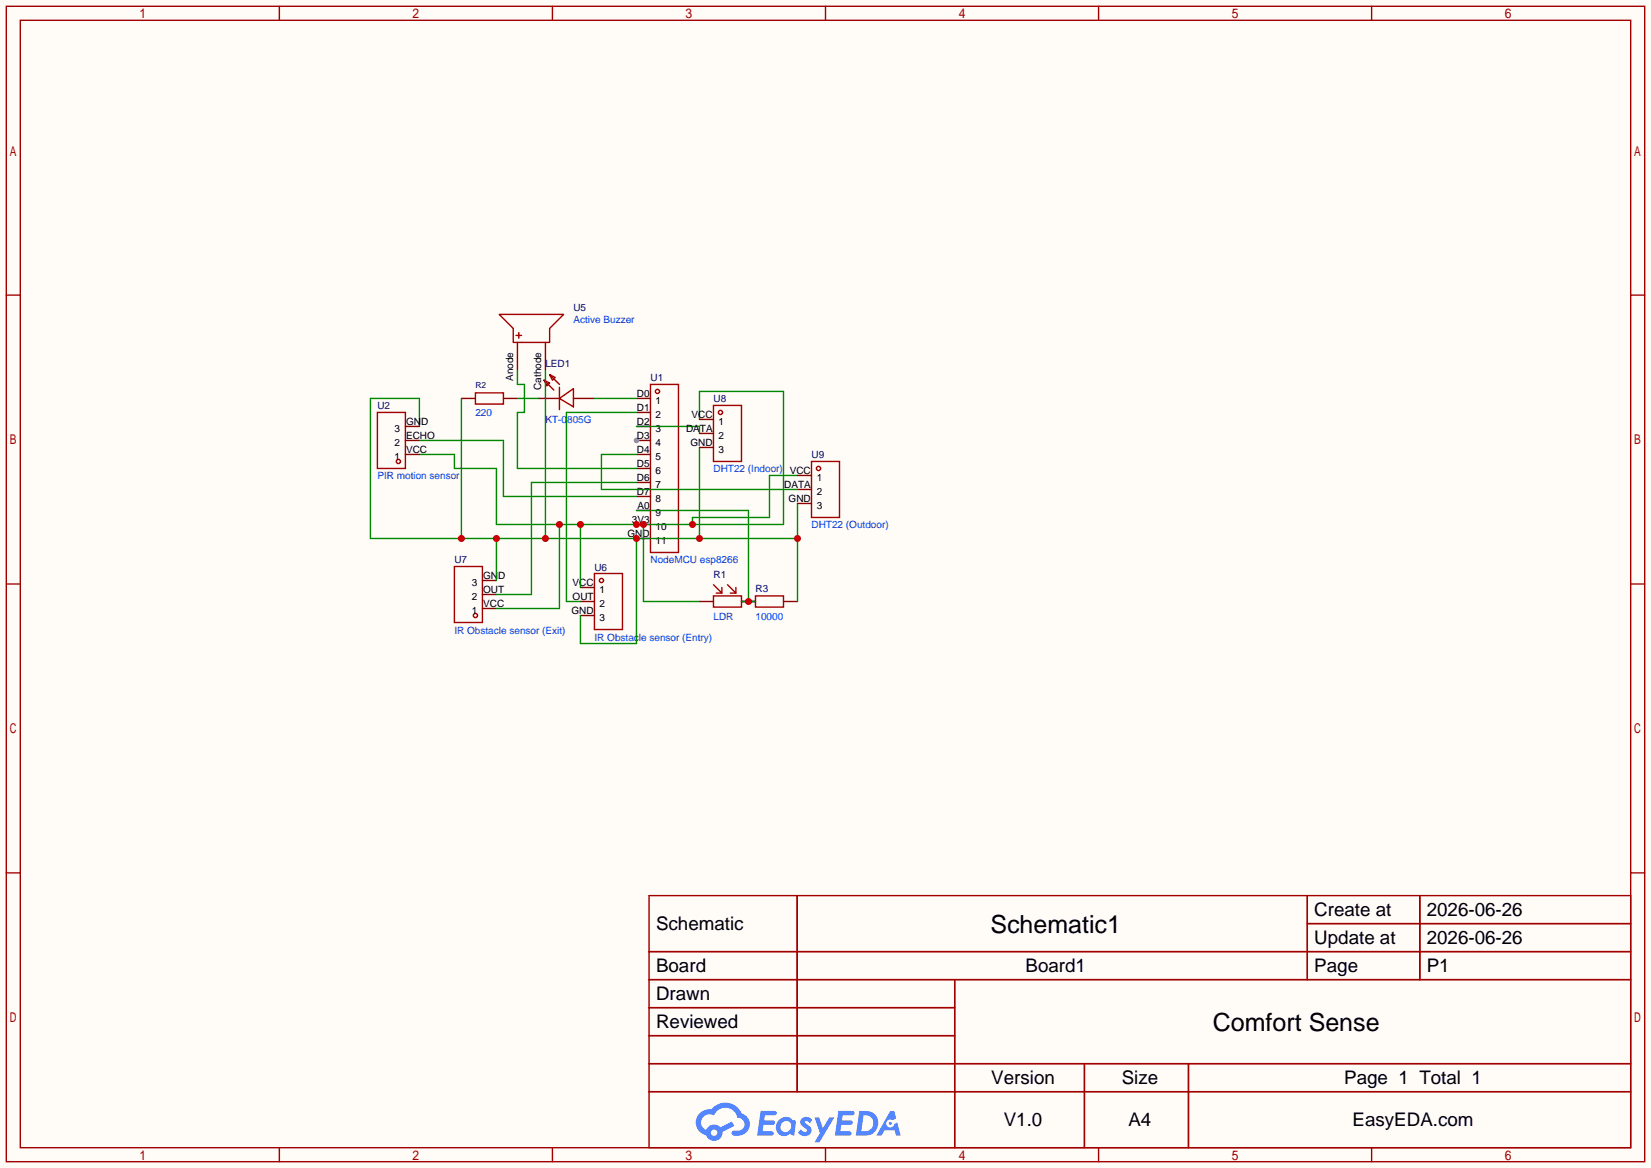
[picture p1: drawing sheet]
<svg xmlns="http://www.w3.org/2000/svg" width="299mm" height="212mm" viewBox="0 0 299 212" stroke-linecap="round" stroke-linejoin="round" font-family="sans-serif">
<path d="M0 0h299.5v211.8h-299.5z" fill="#fffcf7"/>
<g fill="none" stroke="#a10000" stroke-width=".25">
<path d="M1.1 1.1h297.2v209.6h-297.2zM3.7 3.7h292.1v204.5h-292.1zM50.7 1.1v2.6M100.2 1.1v2.6M149.7 1.1v2.6M199.3 1.1v2.6M248.8 1.1v2.6M1.1 53.5h2.6M295.8 53.5h2.5M1.1 105.9h2.6M295.8 105.9h2.5M1.1 158.3h2.6"/>
<path d="M295.8 158.3h2.5M117.7 162.4h178.1v45.8h-178.1zM117.7 172.6h178.1M117.7 177.7h178.1M144.6 162.4v35.6M173.2 177.7v30.5M237.1 162.4v15.3M237.1 167.5h58.7M257.5 162.4v15.3M117.7 182.8h55.5M117.7 192.9h178.1M117.7 187.8h55.5"/>
<path d="M117.7 198h178.1M196.7 192.9v15.3M215.6 192.9v15.3M50.7 208.2v2.5M100.2 208.2v2.5M149.7 208.2v2.5M199.3 208.2v2.5M248.8 208.2v2.5"/>
</g>
<g fill="#5487ff">
<path d="M145.5 202.8a1.3 1.3 0 0 1 1.8 .3l-.4 .6a.54 .54 0 0 0-.9-.2l.1 .2a1.58 1.58 0 0 1 1.1 1.6 1.43 1.43 0 0 1-2.5 .1l.5-.6a.64 .64 0 0 0 .5 .5 .64 .64 0 0 0 .7-.3l-.2-.2a1.6 1.6 0 0 1-1-1.6z"/>
<path d="M147.7 202.7h.9l.7 1.9 1.1-1.9h.9l-2.7 4.5h-.9l1-1.7z"/>
<path d="M138 201.5h1.6a1.31 1.31 0 0 1 1.2 .2 .4 .4 0 0 1-.3 .6h-1.8l-.1 .9h1.6a.4 .4 0 0 1 .4 .4 .4 .4 0 0 1-.4 .4h-1.7l-.2 1.2h.8a1.23 1.23 0 0 1 1.2 .2 .39 .39 0 0 1-.3 .6h-2.7z"/>
<path d="M152.1 201.5h1.6a1.32 1.32 0 0 1 1.3 .2 .39 .39 0 0 1-.4 .6h-1.7l-.2 .9h1.7a.4 .4 0 0 1 .3 .4 .4 .4 0 0 1-.4 .4h-1.7l-.2 1.2h.8a1.23 1.23 0 0 1 1.2 .2 .39 .39 0 0 1-.3 .6h-2.7z"/>
<path d="M161.5 201.5h.7l.4 1.3-.7 .4a.75 .75 0 0 0-1.1 .3 .75 .75 0 0 0 .5 1 .75 .75 0 0 0 .9-.6l.6-.3 .6 2.4h-.9l-.2-1h-1.9l-.5 1h-.9z"/>
<path d="M155.9 201.5l-.7 4.5h1.5a2.27 2.27 0 0 0 2.6-2.3 2.27 2.27 0 0 0-2.7-2.2zM156.6 202.3a1.5 1.5 0 0 1 1.8 1.5 1.5 1.5 0 0 1-1.9 1.4h-.3z"/>
<path d="M141.3 203.1a1.62 1.62 0 0 0-.4 2.1 1.62 1.62 0 0 0 2 .7l.4-.3 .3 .3 .5 .1 .3-2.5-.2-.3h-.4a1.58 1.58 0 0 0-2.5-.1zM141.9 203.6a.99 .99 0 0 1 1.6 .3 .99 .99 0 0 1-.9 1.4 .94 .94 0 0 1-1-.5 .94 .94 0 0 1 .3-1.2z"/>
<path d="M126.9 201.9a2.37 2.37 0 0 0 1.2 4 1.54 1.54 0 0 0 1.7 1 1.54 1.54 0 0 0 1.3-1.6l2.1-1.1-.5-.8-2 1.1a1.57 1.57 0 0 0-2.6 .4 1.5 1.5 0 0 1-.8-2.1 1.5 1.5 0 0 1 2.2-.5 2.23 2.23 0 0 1 2.3-1.4 2.23 2.23 0 0 1 2 1.8 1.16 1.16 0 0 1 1.2 1.1 1.16 1.16 0 0 1-1 1.3h-.7a.47 .47 0 0 0-.6 .3 .47 .47 0 0 0 .4 .6 2.23 2.23 0 0 0 2.3-.7 2.23 2.23 0 0 0 .4-2.3 2.16 2.16 0 0 0-1.3-1.1 3.2 3.2 0 0 0-5.4-.7l-1.2 .1zM129 205.4a.58 .58 0 0 1 1.1 0 .58 .58 0 0 1-1.1 0z"/>
<circle cx="161.5" cy="203.8" r=".28"/>
</g>
<g fill="none" stroke="#870000" stroke-width=".25">
<path d="M83.7 72.3h2.5M91.3 72.3h2.6M93.9 62.1v5.1M97.7 72.3h3.8M98.9 62.1v5.1M104 72.3h3.8M115.4 72.3h2.6M115.4 74.8h2.6M115.4 77.3h2.6M115.4 79.9h2.6M126.9 109.1h2.5M134.5 109.1h2.5"/>
<path d="M142.1 109.1h2.6"/>
</g>
<g fill="none" stroke="#a10000" stroke-width=".25">
<path d="M90.6 57h11.6l-2.5 2.6v2.5h-6.6v-2.5zM86.2 71.2h5.1v2.1h-5.1zM93.6 60.8h1M94.1 60.3v1M98.7 69l1 .5-.5 .5zM98.7 69l1.8 1.7M99.7 67.9l1 .6-.5 .5zM99.7 67.9l1.8 1.8M101.5 72.3l2.5-1.8v3.3zM101.5 70.2v4.1M118 69.7h5.1v30.5h-5.1zM129.4 108.1h5.1v2h-5.1z"/>
<path d="M129.4 106l1.5 1.6M130.9 106.6v1h-1M132 106l1.5 1.6M133.5 106.6v1h-1M137 108.1h5.1v2h-5.1z"/>
</g>
<circle cx="115.4" cy="79.9" r=".51" fill="#999"/>
<g fill="none" stroke="#870000" stroke-width=".25">
<path d="M115.4 82.4h2.6M115.4 85h2.6M115.4 87.5h2.6M115.4 90h2.6M115.4 92.6h2.6M115.4 95.1h2.6M115.4 97.7h2.6M87.5 110.4h2.5M87.5 107.8h2.5M87.5 105.3h2.5M105.3 106.6h2.5M105.3 109.1h2.5"/>
<path d="M105.3 111.6h2.5"/>
</g>
<g fill="none" stroke="#a10000" stroke-width=".25">
<path d="M82.4 102.7h5.1v10.2h-5.1zM107.8 104h5.1v10.2h-5.1z"/>
<circle cx="119.3" cy="71" r=".38"/>
<circle cx="86.2" cy="111.6" r=".38"/>
<circle cx="109.1" cy="105.3" r=".38"/>
</g>
<path d="M76.1 77.3v-5h-8.9v25.4h77.5M83.7 72.3v25.4M93.9 72.3h3.8M98.9 67.2v30.5M107.8 72.3h7.6M115.4 77.3h11.5v1.3M90 97.7v7.6M115.4 97.7v19h-10.1v-5.1M126.9 81.2v16.5M144.7 91.3v17.8" fill="none" stroke="#008700" stroke-width=".25"/>
<g fill="#c00">
<circle cx="115.4" cy="97.7" r=".63"/>
<circle cx="126.9" cy="97.7" r=".63"/>
<circle cx="144.7" cy="97.7" r=".63"/>
<circle cx="98.9" cy="97.7" r=".63"/>
<circle cx="90" cy="97.7" r=".63"/>
<circle cx="83.7" cy="97.7" r=".63"/>
</g>
<path d="M115.4 74.8h-12.7v34.3h2.6M126.9 76.1v-5.1h15.2v24.1h-52.1v-10.1h-7.6v-2.6h-6.3M101.5 95.1v15.3h-11.5M105.3 95.1v11.5M116.7 95.1v14h10.2M144.7 86.2h-5.1v7.7h-14v1.2" fill="none" stroke="#008700" stroke-width=".25"/>
<g fill="#c00">
<circle cx="105.3" cy="95.1" r=".63"/>
<circle cx="115.4" cy="95.1" r=".63"/>
<circle cx="116.7" cy="95.1" r=".63"/>
<circle cx="125.6" cy="95.1" r=".63"/>
<circle cx="101.5" cy="95.1" r=".63"/>
</g>
<g fill="none" stroke="#a10000" stroke-width=".25">
<path d="M68.5 74.8h5v10.2h-5zM129.4 73.5h5.1v10.2h-5.1zM147.2 83.7h5.1v10.2h-5.1z"/>
<circle cx="130.7" cy="74.8" r=".38"/>
<circle cx="72.3" cy="83.7" r=".38"/>
<circle cx="148.5" cy="85" r=".38"/>
</g>
<path d="M73.5 79.9h2.6M73.5 77.3h2.6M126.9 76.1h2.5M126.9 78.6h2.5M73.5 82.4h2.6M126.9 81.2h2.5M144.7 86.2h2.5M144.7 88.8h2.5M144.7 91.3h2.5" fill="none" stroke="#870000" stroke-width=".25"/>
<path d="M76.1 79.9h15.2v10.1h24.1M93.9 67.2v2.5h1.2v5.1h-1.2v10.2h21.5M115.4 82.4h-6.3v6.4h35.6M115.4 87.5h-19v20.3h-6.4M115.4 92.6h20.4v16.5M134.5 109.1h2.5" fill="none" stroke="#008700" stroke-width=".25"/>
<circle cx="135.8" cy="109.1" r=".63" fill="#c00"/>
<g font-size="4.5">
<text x="179.6" y="169.2">Schematic1</text>
<text x="220" y="187">Comfort Sense</text>
</g>
<g font-size="3.4">
<text x="238.4" y="166.1">Create at</text>
<text x="258.8" y="166.1">2026-06-26</text>
<text x="119" y="168.7">Schematic</text>
<text x="238.4" y="171.2">Update at</text>
<text x="258.8" y="171.2">2026-06-26</text>
<text x="119" y="176.3">Board</text>
<text x="186" y="176.3">Board1</text>
<text x="238.4" y="176.3">Page</text>
<text x="258.8" y="176.3">P1</text>
<text x="119" y="181.4">Drawn</text>
<text x="119" y="186.5">Reviewed</text>
<text x="179.8" y="196.6">Version</text>
<text x="203.5" y="196.6">Size</text>
<text x="243.8" y="196.6">Page 1 Total 1</text>
<text x="182.1" y="204.2">V1.0</text>
<text x="204.7" y="204.2">A4</text>
<text x="245.3" y="204.2">EasyEDA.com</text>
</g>
<g font-size="1.8" fill="#000080">
<text x="104" y="56.5">U5</text>
<text x="98.9" y="66.6">LED1</text>
<text x="118" y="69.2">U1</text>
<text x="68.5" y="74.3">U2</text>
<text x="129.4" y="73">U8</text>
<text x="147.2" y="83.1">U9</text>
<text x="82.4" y="102.2">U7</text>
<text x="107.8" y="103.5">U6</text>
<text x="129.4" y="104.7">R1</text>
<text x="137" y="107.3">R3</text>
</g>
<g font-size="1.8" fill="#00f">
<text x="104" y="58.5">Active Buzzer</text>
<text x="86.2" y="75.5">220</text>
<text x="98.9" y="76.8">KT-0805G</text>
<text x="68.5" y="87">PIR motion sensor</text>
<text x="129.4" y="85.7">DHT22 (Indoor)</text>
<text x="147.2" y="95.8">DHT22 (Outdoor)</text>
<text x="118" y="102.2">NodeMCU esp8266</text>
<text x="129.4" y="112.4">LDR</text>
<text x="137" y="112.4">10000</text>
<text x="82.4" y="114.9">IR Obstacle sensor (Exit)</text>
<text x="107.8" y="116.2">IR Obstacle sensor (Entry)</text>
</g>
<g font-size="1.8">
<text x="93.1" y="69.1" transform="rotate(-90 93.1 69.1)">Anode</text>
<text x="98.1" y="70.7" transform="rotate(-90 98.1 70.7)">Cathode</text>
<text x="115.5" y="72">D0</text>
<text x="73.7" y="77">GND</text>
<text x="115.5" y="74.5">D1</text>
<text x="115.5" y="77">D2</text>
<text x="118.9" y="73.2">1</text>
<text x="118.9" y="75.8">2</text>
<text x="125.5" y="75.8">VCC</text>
<text x="130.4" y="77">1</text>
<text x="71.6" y="83.4">1</text>
<text x="71.6" y="80.8">2</text>
<text x="71.6" y="78.3">3</text>
<text x="73.7" y="82.1">VCC</text>
<text x="73.7" y="79.6">ECHO</text>
<text x="115.5" y="79.6">D3</text>
<text x="115.5" y="82.1">D4</text>
<text x="118.9" y="78.3">3</text>
<text x="118.9" y="80.8">4</text>
<text x="118.9" y="83.4">5</text>
<text x="124.4" y="78.3">DATA</text>
<text x="125.3" y="80.8">GND</text>
<text x="130.4" y="79.6">2</text>
<text x="130.4" y="82.1">3</text>
<text x="115.5" y="84.7">D5</text>
<text x="115.5" y="87.2">D6</text>
<text x="115.5" y="89.7">D7</text>
<text x="118.9" y="85.9">6</text>
<text x="118.9" y="88.5">7</text>
<text x="142.2" y="88.5">DATA</text>
<text x="143.2" y="85.9">VCC</text>
<text x="148.1" y="87.2">1</text>
<text x="148.1" y="89.7">2</text>
<text x="114.6" y="94.8">3V3</text>
<text x="115.6" y="92.3">A0</text>
<text x="118.9" y="91">8</text>
<text x="118.9" y="93.5">9</text>
<text x="143" y="91">GND</text>
<text x="148.1" y="92.3">3</text>
<text x="113.8" y="97.4">GND</text>
<text x="118.9" y="96.1">10</text>
<text x="118.9" y="98.6">11</text>
<text x="85.6" y="106.2">3</text>
<text x="87.6" y="107.5">OUT</text>
<text x="87.6" y="105">GND</text>
<text x="103.9" y="106.2">VCC</text>
<text x="108.8" y="107.5">1</text>
<text x="85.6" y="111.3">1</text>
<text x="85.6" y="108.8">2</text>
<text x="87.6" y="110.1">VCC</text>
<text x="103.7" y="111.3">GND</text>
<text x="103.9" y="108.8">OUT</text>
<text x="108.8" y="110.1">2</text>
<text x="108.8" y="112.6">3</text>
</g>
<text font-size="1.5" fill="#000080" x="86.2" y="70.4">R2</text>
</svg>
